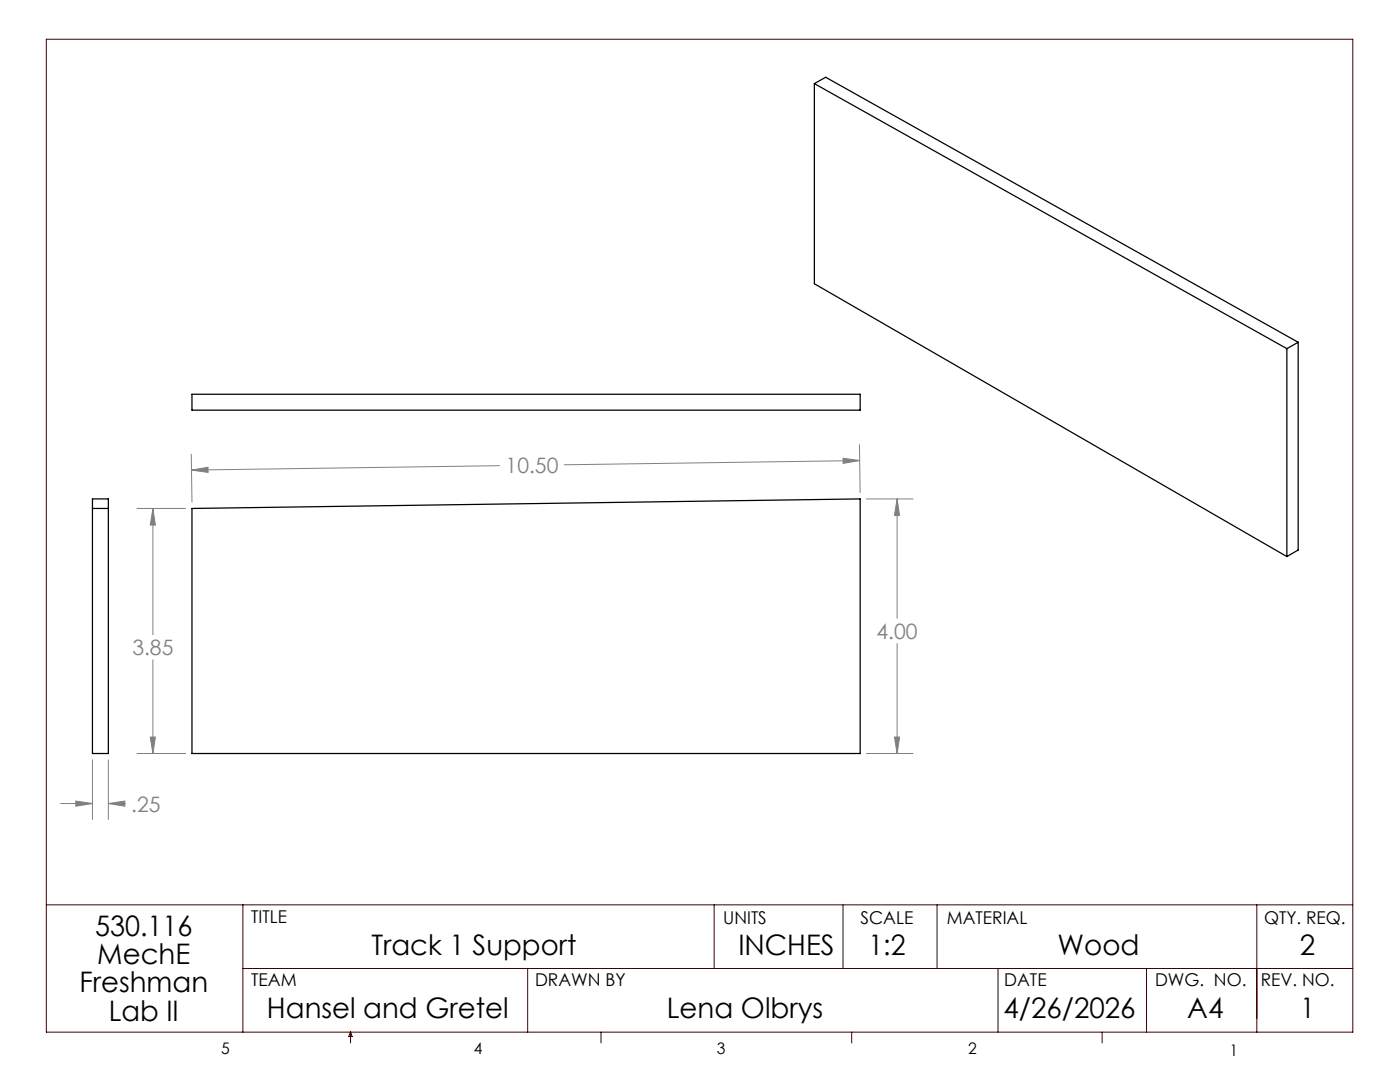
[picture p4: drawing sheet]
<svg xmlns="http://www.w3.org/2000/svg" width="279mm" height="216mm" viewBox="0 0 279 216" stroke-linecap="round" stroke-linejoin="round" font-family="sans-serif">
<path d="M162.5 16.7l94.3 52.9M162.5 16.7l2.3-1.3 94.3 52.9M162.5 16.7v39.9l94.3 54.5M38.3 78.7h133.4v3.1h-133.4zM256.8 69.6v41.5M259.1 68.3l-2.3 1.3M259.1 68.3v41.4l-2.3 1.4M18.5 99.6h3.1v50.8h-3.1zM18.5 101.5h3.1M38.3 101.5l133.4-1.9v50.8h-133.4z" fill="none" stroke="#000" stroke-width=".25"/>
<g fill="none" stroke="#808080" stroke-width=".2">
<path d="M38.2 90.6l.1 9.6M38.2 93.8l3.3-.6v1.1zM99.7 92.9l-61.5 .9M168.2 91.4l3.4 .5-3.3 .6zM171.5 88.7l.2 9.6M171.6 91.9l-59 .8M172.9 99.6h9.3M179 99.6l.5 3.3h-1zM179 99.6v23.8M27.3 101.5h9.7M30.5 101.5l.5 3.3h-1zM30.5 101.5v25.1"/>
<path d="M30.5 131.7v18.7M179 128.4v22M15.1 159.8l3.4 .5-3.4 .6zM18.5 151.6v11.9M21.6 151.6v11.9M27.3 150.4h9.7M30 147.1h1l-.5 3.3zM172.9 150.4h9.3M178.5 147.1h1l-.5 3.3zM12.1 160.3h6.4M21.6 160.3l3.3-.5v1.1zM21.6 160.3h3.4"/>
</g>
<g fill="none" stroke="#400000" stroke-width=".2">
<path d="M9.2 7.8h260.8v198.2h-260.8zM9.2 180.6h260.8M48.5 180.6v25.4M48.5 193.3h221.5M105.3 193.3v12.7M142.5 180.6v12.7M168.2 180.6v12.7M187 180.6v12.7M199.2 193.3v12.7M228.8 193.3v12.7M250.8 180.6v25.4M70 206v2.1"/>
<path d="M70 206l.3 .8h-.7zM119.9 206v2.1M170 206v2.1M220 206v2.1"/>
</g>
<path d="M168.2 91.4l3.4 .5-3.3 .6zM38.2 93.8l3.3-.6v1.1zM178.5 147.1h1l-.5 3.3zM179 99.6l.5 3.3h-1zM30.5 101.5l.5 3.3h-1zM30 147.1h1l-.5 3.3zM21.6 160.3l3.3-.5v1.1zM15.1 159.8l3.4 .5-3.4 .6z" fill="#808080"/>
<g font-size="5.6">
<text x="19" y="186.7">530.116</text>
<text x="74.1" y="190.6">Track 1 Support</text>
<text x="147.4" y="190.6">INCHES</text>
<text x="173.3" y="190.6">1:2</text>
<text x="211.1" y="190.6">Wood</text>
<text x="259.4" y="190.6">2</text>
<text x="15.9" y="198">Freshman</text>
<text x="19.4" y="192.3">MechE</text>
<text x="21.7" y="203.6">Lab II</text>
<text x="53.3" y="203.2">Hansel and Gretel</text>
<text x="133.1" y="203.2">Lena Olbrys</text>
<text x="200.3" y="203.2">4/26/2026</text>
<text x="237" y="203.2">A4</text>
<text x="259.5" y="203.2">1</text>
</g>
<g font-size="4.2" fill="#808080">
<text x="100.9" y="94.4">10.50</text>
<text x="26.4" y="130.7">3.85</text>
<text x="174.9" y="127.5">4.00</text>
<text x="26.2" y="161.9">.25</text>
</g>
<g font-size="3.5">
<text x="50.1" y="184.2">TITLE</text>
<text x="144.3" y="184.3">UNITS</text>
<text x="171.7" y="184.3">SCALE</text>
<text x="189" y="184.3">MATERIAL</text>
<text x="252.3" y="184.3">QTY. REQ.</text>
<text x="50.1" y="196.8">TEAM</text>
<text x="106.8" y="196.8">DRAWN BY</text>
<text x="200.4" y="196.8">DATE</text>
<text x="230.5" y="196.8">DWG. NO.</text>
<text x="251.6" y="196.8">REV. NO.</text>
</g>
<g font-size="3.2">
<text x="44.2" y="210.4">5</text>
<text x="94.6" y="210.3">4</text>
<text x="143.1" y="210.4">3</text>
<text x="193.2" y="210.3">2</text>
<text x="245.4" y="210.6">1</text>
</g>
</svg>
